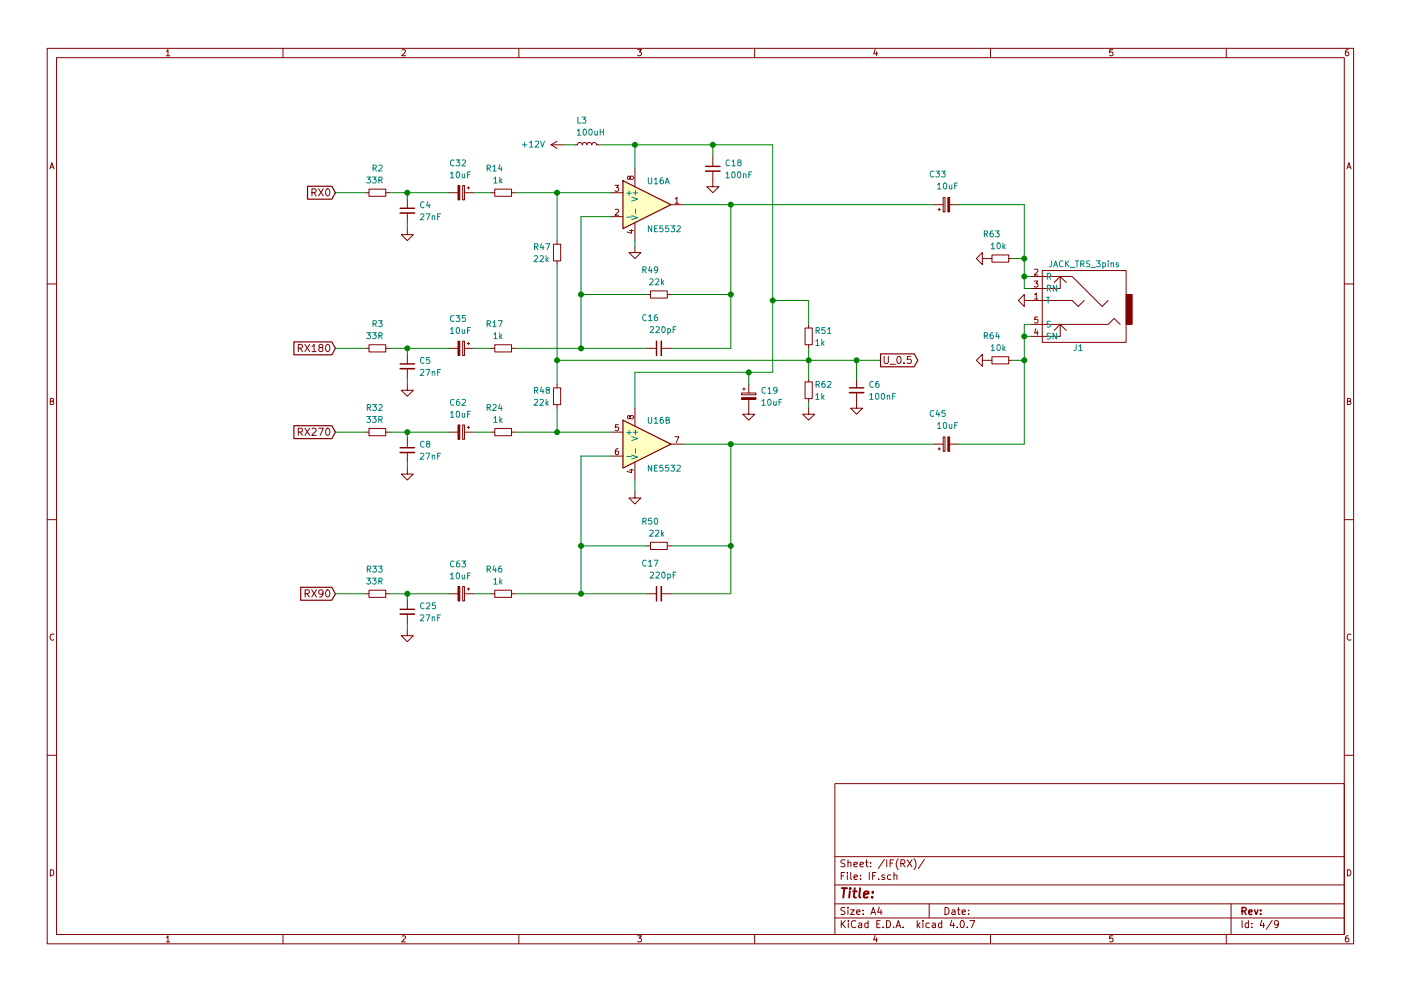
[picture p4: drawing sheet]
EESchema Schematic File Version 2
LIBS:pure-rescue
LIBS:power
LIBS:device
LIBS:transistors
LIBS:conn
LIBS:linear
LIBS:regul
LIBS:74xx
LIBS:cmos4000
LIBS:adc-dac
LIBS:memory
LIBS:xilinx
LIBS:microcontrollers
LIBS:dsp
LIBS:microchip
LIBS:analog_switches
LIBS:motorola
LIBS:texas
LIBS:intel
LIBS:audio
LIBS:interface
LIBS:digital-audio
LIBS:philips
LIBS:display
LIBS:cypress
LIBS:siliconi
LIBS:opto
LIBS:atmel
LIBS:contrib
LIBS:valves
LIBS:LCSDR
LIBS:si5351
LIBS:ft232rl
LIBS:bfg591
LIBS:1_4
LIBS:1_9
LIBS:tq2-12vdc
LIBS:relays
LIBS:pure-cache
EELAYER 25 0
EELAYER END
$Descr A4 11693 8268
encoding utf-8
Sheet 4 9
Title ""
Date ""
Rev ""
Comp ""
Comment1 ""
Comment2 ""
Comment3 ""
Comment4 ""
$EndDescr
$Comp
L NE5532 U16
U 2 1
P 5400 3700
F 0 "U16" H 5400 3900 50  0000 L CNN
F 1 "NE5532" H 5400 3500 50  0000 L CNN
F 2 "Housings_SOIC:SOIC-8_3.9x4.9mm_Pitch1.27mm" H 5400 3700 50  0001 C CNN
F 3 "" H 5400 3700 50  0001 C CNN
	2    5400 3700
	1    0    0    -1  
$EndComp
$Comp
L NE5532 U16
U 1 1
P 5400 1700
F 0 "U16" H 5400 1900 50  0000 L CNN
F 1 "NE5532" H 5400 1500 50  0000 L CNN
F 2 "Housings_SOIC:SOIC-8_3.9x4.9mm_Pitch1.27mm" H 5400 1700 50  0001 C CNN
F 3 "" H 5400 1700 50  0001 C CNN
	1    5400 1700
	1    0    0    -1  
$EndComp
$Comp
L R_Small R49
U 1 1
P 5500 2450
F 0 "R49" V 5700 2450 50  0000 L CNN
F 1 "22k" V 5600 2400 50  0000 L CNN
F 2 "LCSDR:R_0603_HandSoldering" H 5500 2450 50  0001 C CNN
F 3 "" H 5500 2450 50  0001 C CNN
	1    5500 2450
	0    -1   -1   0   
$EndComp
Wire Wire Line
	5600 2450 6100 2450
Wire Wire Line
	6100 1700 6100 2900
Wire Wire Line
	5700 1700 7800 1700
Wire Wire Line
	5100 1800 4850 1800
Wire Wire Line
	4850 1800 4850 2900
Wire Wire Line
	4850 2450 5400 2450
$Comp
L C_Small C16
U 1 1
P 5500 2900
F 0 "C16" V 5750 2900 50  0000 L CNN
F 1 "220pF" V 5650 2750 50  0000 L CNN
F 2 "LCSDR:C_Disc_D7.5mm_W2.5mm_P5.00mm" H 5500 2900 50  0001 C CNN
F 3 "" H 5500 2900 50  0001 C CNN
	1    5500 2900
	0    -1   -1   0   
$EndComp
$Comp
L R_Small R50
U 1 1
P 5500 4550
F 0 "R50" V 5700 4550 50  0000 L CNN
F 1 "22k" V 5600 4500 50  0000 L CNN
F 2 "LCSDR:R_0603_HandSoldering" H 5500 4550 50  0001 C CNN
F 3 "" H 5500 4550 50  0001 C CNN
	1    5500 4550
	0    -1   -1   0   
$EndComp
Wire Wire Line
	6100 2900 5600 2900
Connection ~ 6100 2450
Wire Wire Line
	4300 2900 5400 2900
Connection ~ 4850 2450
Wire Wire Line
	5700 3700 7800 3700
Wire Wire Line
	6100 3700 6100 4950
Wire Wire Line
	6100 4550 5600 4550
Wire Wire Line
	5400 4550 4850 4550
Wire Wire Line
	4850 3800 4850 4950
Wire Wire Line
	4850 3800 5100 3800
$Comp
L C_Small C17
U 1 1
P 5500 4950
F 0 "C17" V 5750 4950 50  0000 L CNN
F 1 "220pF" V 5650 4800 50  0000 L CNN
F 2 "LCSDR:C_Disc_D7.5mm_W2.5mm_P5.00mm" H 5500 4950 50  0001 C CNN
F 3 "" H 5500 4950 50  0001 C CNN
	1    5500 4950
	0    -1   -1   0   
$EndComp
Wire Wire Line
	6100 4950 5600 4950
Connection ~ 6100 4550
Wire Wire Line
	4300 4950 5400 4950
Connection ~ 4850 4550
Wire Wire Line
	4300 3600 5100 3600
$Comp
L R_Small R24
U 1 1
P 4200 3600
F 0 "R24" V 4400 3600 50  0000 L CNN
F 1 "1k" V 4300 3600 50  0000 L CNN
F 2 "LCSDR:R_0603_HandSoldering" H 4200 3600 50  0001 C CNN
F 3 "" H 4200 3600 50  0001 C CNN
	1    4200 3600
	0    -1   -1   0   
$EndComp
$Comp
L R_Small R14
U 1 1
P 4200 1600
F 0 "R14" V 4400 1600 50  0000 L CNN
F 1 "1k" V 4300 1600 50  0000 L CNN
F 2 "LCSDR:R_0603_HandSoldering" H 4200 1600 50  0001 C CNN
F 3 "" H 4200 1600 50  0001 C CNN
	1    4200 1600
	0    -1   -1   0   
$EndComp
Wire Wire Line
	4300 1600 5100 1600
Wire Wire Line
	5300 1400 5300 1200
Wire Wire Line
	5000 1200 6450 1200
Wire Wire Line
	5300 3100 5300 3400
Connection ~ 6100 3700
Connection ~ 6100 1700
$Comp
L CP_Small C33
U 1 1
P 7900 1700
F 0 "C33" V 8150 1700 50  0000 L CNN
F 1 "10uF" V 8050 1600 50  0000 L CNN
F 2 "LCSDR:CP_Radial_D5.0mm_P2.00mm" H 7900 1700 50  0001 C CNN
F 3 "" H 7900 1700 50  0001 C CNN
	1    7900 1700
	0    -1   -1   0   
$EndComp
$Comp
L CP_Small C45
U 1 1
P 7900 3700
F 0 "C45" V 8150 3700 50  0000 L CNN
F 1 "10uF" V 8050 3600 50  0000 L CNN
F 2 "LCSDR:CP_Radial_D5.0mm_P2.00mm" H 7900 3700 50  0001 C CNN
F 3 "" H 7900 3700 50  0001 C CNN
	1    7900 3700
	0    -1   -1   0   
$EndComp
$Comp
L R_Small R51
U 1 1
P 6750 2800
F 0 "R51" H 6800 2850 50  0000 L CNN
F 1 "1k" H 6800 2750 50  0000 L CNN
F 2 "LCSDR:R_1206_0603" H 6750 2800 50  0001 C CNN
F 3 "" H 6750 2800 50  0001 C CNN
	1    6750 2800
	1    0    0    -1  
$EndComp
$Comp
L R_Small R62
U 1 1
P 6750 3250
F 0 "R62" H 6800 3300 50  0000 L CNN
F 1 "1k" H 6800 3200 50  0000 L CNN
F 2 "LCSDR:R_1206_0603" H 6750 3250 50  0001 C CNN
F 3 "" H 6750 3250 50  0001 C CNN
	1    6750 3250
	1    0    0    -1  
$EndComp
Wire Wire Line
	6750 2900 6750 3150
$Comp
L GND #PWR027
U 1 1
P 5300 2050
F 0 "#PWR027" H 5300 1800 50  0001 C CNN
F 1 "GND" H 5300 1900 50  0001 C CNN
F 2 "" H 5300 2050 50  0001 C CNN
F 3 "" H 5300 2050 50  0001 C CNN
	1    5300 2050
	1    0    0    -1  
$EndComp
Wire Wire Line
	5300 2050 5300 2000
$Comp
L GND #PWR028
U 1 1
P 6750 3400
F 0 "#PWR028" H 6750 3150 50  0001 C CNN
F 1 "GND" H 6750 3250 50  0001 C CNN
F 2 "" H 6750 3400 50  0001 C CNN
F 3 "" H 6750 3400 50  0001 C CNN
	1    6750 3400
	1    0    0    -1  
$EndComp
Wire Wire Line
	6750 3350 6750 3400
Wire Wire Line
	6750 2700 6750 2500
Wire Wire Line
	6750 2500 6450 2500
Connection ~ 6450 2500
Wire Wire Line
	4650 3000 7350 3000
Connection ~ 6750 3000
$Comp
L R_Small R47
U 1 1
P 4650 2100
F 0 "R47" H 4450 2150 50  0000 L CNN
F 1 "22k" H 4450 2050 50  0000 L CNN
F 2 "LCSDR:R_0603_HandSoldering" H 4650 2100 50  0001 C CNN
F 3 "" H 4650 2100 50  0001 C CNN
	1    4650 2100
	1    0    0    -1  
$EndComp
Wire Wire Line
	4650 2000 4650 1600
Connection ~ 4650 1600
$Comp
L R_Small R48
U 1 1
P 4650 3300
F 0 "R48" H 4450 3350 50  0000 L CNN
F 1 "22k" H 4450 3250 50  0000 L CNN
F 2 "LCSDR:R_0603_HandSoldering" H 4650 3300 50  0001 C CNN
F 3 "" H 4650 3300 50  0001 C CNN
	1    4650 3300
	1    0    0    -1  
$EndComp
Wire Wire Line
	4650 2200 4650 3200
Connection ~ 4650 3000
Wire Wire Line
	4650 3400 4650 3600
Connection ~ 4650 3600
$Comp
L R_Small R46
U 1 1
P 4200 4950
F 0 "R46" V 4400 4950 50  0000 L CNN
F 1 "1k" V 4300 4950 50  0000 L CNN
F 2 "LCSDR:R_0603_HandSoldering" H 4200 4950 50  0001 C CNN
F 3 "" H 4200 4950 50  0001 C CNN
	1    4200 4950
	0    -1   -1   0   
$EndComp
Connection ~ 4850 4950
$Comp
L R_Small R17
U 1 1
P 4200 2900
F 0 "R17" V 4400 2900 50  0000 L CNN
F 1 "1k" V 4300 2900 50  0000 L CNN
F 2 "LCSDR:R_0603_HandSoldering" H 4200 2900 50  0001 C CNN
F 3 "" H 4200 2900 50  0001 C CNN
	1    4200 2900
	0    -1   -1   0   
$EndComp
Connection ~ 4850 2900
$Comp
L GND #PWR029
U 1 1
P 5300 4100
F 0 "#PWR029" H 5300 3850 50  0001 C CNN
F 1 "GND" H 5300 3950 50  0001 C CNN
F 2 "" H 5300 4100 50  0001 C CNN
F 3 "" H 5300 4100 50  0001 C CNN
	1    5300 4100
	1    0    0    -1  
$EndComp
Wire Wire Line
	5300 4100 5300 4000
Connection ~ 5300 1200
$Comp
L CP_Small C19
U 1 1
P 6250 3300
F 0 "C19" H 6350 3350 50  0000 L CNN
F 1 "10uF" H 6350 3250 50  0000 L CNN
F 2 "LCSDR:CP_Radial_D5.0mm_P2.00mm" H 6250 3300 50  0001 C CNN
F 3 "" H 6250 3300 50  0001 C CNN
	1    6250 3300
	1    0    0    -1  
$EndComp
$Comp
L GND #PWR030
U 1 1
P 6250 3400
F 0 "#PWR030" H 6250 3150 50  0001 C CNN
F 1 "GND" H 6250 3250 50  0001 C CNN
F 2 "" H 6250 3400 50  0001 C CNN
F 3 "" H 6250 3400 50  0001 C CNN
	1    6250 3400
	1    0    0    -1  
$EndComp
Wire Wire Line
	6450 3100 5300 3100
Wire Wire Line
	6450 1200 6450 3100
Wire Wire Line
	6250 3100 6250 3200
Connection ~ 6250 3100
$Comp
L C_Small C18
U 1 1
P 5950 1400
F 0 "C18" H 6050 1450 50  0000 L CNN
F 1 "100nF" H 6050 1350 50  0000 L CNN
F 2 "LCSDR:C_1206_0603" H 5950 1400 50  0001 C CNN
F 3 "" H 5950 1400 50  0001 C CNN
	1    5950 1400
	1    0    0    -1  
$EndComp
$Comp
L GND #PWR031
U 1 1
P 5950 1500
F 0 "#PWR031" H 5950 1250 50  0001 C CNN
F 1 "GND" H 5950 1350 50  0001 C CNN
F 2 "" H 5950 1500 50  0001 C CNN
F 3 "" H 5950 1500 50  0001 C CNN
	1    5950 1500
	1    0    0    -1  
$EndComp
Wire Wire Line
	5950 1300 5950 1200
Connection ~ 5950 1200
$Comp
L L_Small L3
U 1 1
P 4900 1200
F 0 "L3" V 5100 1200 50  0000 L CNN
F 1 "100uH" V 5000 1050 50  0000 L CNN
F 2 "Resistors_THT:R_Axial_DIN0207_L6.3mm_D2.5mm_P15.24mm_Horizontal" H 4900 1200 50  0001 C CNN
F 3 "" H 4900 1200 50  0001 C CNN
	1    4900 1200
	0    -1   -1   0   
$EndComp
Wire Wire Line
	4800 1200 4700 1200
$Comp
L JACK_TRS_3pins J1
U 1 1
P 9000 2500
F 0 "J1" H 9000 2900 50  0000 C CNN
F 1 "JACK_TRS_3pins" H 8950 2200 50  0000 C CNN
F 2 "LCSDR:audio_jack_3_5mm_PJ307" H 9100 2350 50  0001 C CNN
F 3 "" H 9100 2350 50  0000 C CNN
	1    9000 2500
	-1   0    0    1   
$EndComp
Wire Wire Line
	8000 1700 8550 1700
Wire Wire Line
	8550 1700 8550 2400
Wire Wire Line
	8550 2400 8600 2400
Wire Wire Line
	8600 2300 8550 2300
Connection ~ 8550 2300
Wire Wire Line
	8600 2700 8550 2700
Wire Wire Line
	8550 2700 8550 3700
Wire Wire Line
	8550 3700 8000 3700
Wire Wire Line
	8600 2800 8550 2800
Connection ~ 8550 2800
$Comp
L GND #PWR032
U 1 1
P 8600 2500
F 0 "#PWR032" H 8600 2250 50  0001 C CNN
F 1 "GND" H 8600 2350 50  0001 C CNN
F 2 "" H 8600 2500 50  0001 C CNN
F 3 "" H 8600 2500 50  0001 C CNN
	1    8600 2500
	0    1    1    0   
$EndComp
Text GLabel 2800 4950 0    60   Input ~ 0
RX90
Text GLabel 2800 3600 0    60   Input ~ 0
RX270
Wire Wire Line
	3950 3600 4100 3600
Text GLabel 2800 2900 0    60   Input ~ 0
RX180
Wire Wire Line
	3950 1600 4100 1600
$Comp
L R_Small R64
U 1 1
P 8350 3000
F 0 "R64" V 8550 3000 50  0000 L CNN
F 1 "10k" V 8450 2950 50  0000 L CNN
F 2 "LCSDR:R_0603_HandSoldering" H 8350 3000 50  0001 C CNN
F 3 "" H 8350 3000 50  0001 C CNN
	1    8350 3000
	0    -1   -1   0   
$EndComp
$Comp
L GND #PWR033
U 1 1
P 8250 3000
F 0 "#PWR033" H 8250 2750 50  0001 C CNN
F 1 "GND" H 8250 2850 50  0001 C CNN
F 2 "" H 8250 3000 50  0001 C CNN
F 3 "" H 8250 3000 50  0001 C CNN
	1    8250 3000
	0    1    1    0   
$EndComp
Wire Wire Line
	8450 3000 8550 3000
Connection ~ 8550 3000
$Comp
L R_Small R63
U 1 1
P 8350 2150
F 0 "R63" V 8550 2150 50  0000 L CNN
F 1 "10k" V 8450 2100 50  0000 L CNN
F 2 "LCSDR:R_0603_HandSoldering" H 8350 2150 50  0001 C CNN
F 3 "" H 8350 2150 50  0001 C CNN
	1    8350 2150
	0    -1   -1   0   
$EndComp
Wire Wire Line
	8450 2150 8550 2150
Connection ~ 8550 2150
$Comp
L GND #PWR034
U 1 1
P 8250 2150
F 0 "#PWR034" H 8250 1900 50  0001 C CNN
F 1 "GND" H 8250 2000 50  0001 C CNN
F 2 "" H 8250 2150 50  0001 C CNN
F 3 "" H 8250 2150 50  0001 C CNN
	1    8250 2150
	0    1    1    0   
$EndComp
Text GLabel 7350 3000 2    60   Output ~ 0
U_0.5
$Comp
L C_Small C6
U 1 1
P 7150 3250
F 0 "C6" H 7250 3300 50  0000 L CNN
F 1 "100nF" H 7250 3200 50  0000 L CNN
F 2 "LCSDR:C_1206_0603" H 7150 3250 50  0001 C CNN
F 3 "" H 7150 3250 50  0001 C CNN
	1    7150 3250
	1    0    0    -1  
$EndComp
Wire Wire Line
	7150 3150 7150 3000
Connection ~ 7150 3000
$Comp
L GND #PWR035
U 1 1
P 7150 3350
F 0 "#PWR035" H 7150 3100 50  0001 C CNN
F 1 "GND" H 7150 3200 50  0001 C CNN
F 2 "" H 7150 3350 50  0001 C CNN
F 3 "" H 7150 3350 50  0001 C CNN
	1    7150 3350
	1    0    0    -1  
$EndComp
Wire Wire Line
	3250 2900 3750 2900
Wire Wire Line
	3250 4950 3750 4950
Wire Wire Line
	3250 3600 3750 3600
Wire Wire Line
	3250 1600 3750 1600
$Comp
L R_Small R2
U 1 1
P 3150 1600
F 0 "R2" V 3350 1550 50  0000 L CNN
F 1 "33R" V 3250 1550 50  0000 L CNN
F 2 "LCSDR:R_1206_0603" H 3150 1600 50  0001 C CNN
F 3 "" H 3150 1600 50  0001 C CNN
	1    3150 1600
	0    -1   -1   0   
$EndComp
Wire Wire Line
	2800 1600 3050 1600
$Comp
L R_Small R3
U 1 1
P 3150 2900
F 0 "R3" V 3350 2850 50  0000 L CNN
F 1 "33R" V 3250 2850 50  0000 L CNN
F 2 "LCSDR:R_1206_0603" H 3150 2900 50  0001 C CNN
F 3 "" H 3150 2900 50  0001 C CNN
	1    3150 2900
	0    -1   -1   0   
$EndComp
Wire Wire Line
	3050 2900 2800 2900
$Comp
L R_Small R33
U 1 1
P 3150 4950
F 0 "R33" V 3350 4900 50  0000 L CNN
F 1 "33R" V 3250 4900 50  0000 L CNN
F 2 "LCSDR:R_1206_0603" H 3150 4950 50  0001 C CNN
F 3 "" H 3150 4950 50  0001 C CNN
	1    3150 4950
	0    -1   -1   0   
$EndComp
Wire Wire Line
	2800 4950 3050 4950
$Comp
L R_Small R32
U 1 1
P 3150 3600
F 0 "R32" V 3350 3550 50  0000 L CNN
F 1 "33R" V 3250 3550 50  0000 L CNN
F 2 "LCSDR:R_1206_0603" H 3150 3600 50  0001 C CNN
F 3 "" H 3150 3600 50  0001 C CNN
	1    3150 3600
	0    -1   -1   0   
$EndComp
Wire Wire Line
	3050 3600 2800 3600
$Comp
L C_Small C4
U 1 1
P 3400 1750
F 0 "C4" H 3500 1800 50  0000 L CNN
F 1 "27nF" H 3500 1700 50  0000 L CNN
F 2 "LCSDR:C_1206_0603" H 3400 1750 50  0001 C CNN
F 3 "" H 3400 1750 50  0001 C CNN
	1    3400 1750
	1    0    0    -1  
$EndComp
$Comp
L C_Small C5
U 1 1
P 3400 3050
F 0 "C5" H 3500 3100 50  0000 L CNN
F 1 "27nF" H 3500 3000 50  0000 L CNN
F 2 "LCSDR:C_1206_0603" H 3400 3050 50  0001 C CNN
F 3 "" H 3400 3050 50  0001 C CNN
	1    3400 3050
	1    0    0    -1  
$EndComp
Wire Wire Line
	3400 1650 3400 1600
Connection ~ 3400 1600
$Comp
L GND #PWR036
U 1 1
P 3400 1900
F 0 "#PWR036" H 3400 1650 50  0001 C CNN
F 1 "GND" H 3400 1750 50  0001 C CNN
F 2 "" H 3400 1900 50  0000 C CNN
F 3 "" H 3400 1900 50  0000 C CNN
	1    3400 1900
	1    0    0    -1  
$EndComp
Wire Wire Line
	3400 1900 3400 1850
$Comp
L GND #PWR037
U 1 1
P 3400 3200
F 0 "#PWR037" H 3400 2950 50  0001 C CNN
F 1 "GND" H 3400 3050 50  0001 C CNN
F 2 "" H 3400 3200 50  0000 C CNN
F 3 "" H 3400 3200 50  0000 C CNN
	1    3400 3200
	1    0    0    -1  
$EndComp
Wire Wire Line
	3400 3200 3400 3150
$Comp
L C_Small C25
U 1 1
P 3400 5100
F 0 "C25" H 3500 5150 50  0000 L CNN
F 1 "27nF" H 3500 5050 50  0000 L CNN
F 2 "LCSDR:C_1206_0603" H 3400 5100 50  0001 C CNN
F 3 "" H 3400 5100 50  0001 C CNN
	1    3400 5100
	1    0    0    -1  
$EndComp
$Comp
L C_Small C8
U 1 1
P 3400 3750
F 0 "C8" H 3500 3800 50  0000 L CNN
F 1 "27nF" H 3500 3700 50  0000 L CNN
F 2 "LCSDR:C_1206_0603" H 3400 3750 50  0001 C CNN
F 3 "" H 3400 3750 50  0001 C CNN
	1    3400 3750
	1    0    0    -1  
$EndComp
$Comp
L GND #PWR038
U 1 1
P 3400 5250
F 0 "#PWR038" H 3400 5000 50  0001 C CNN
F 1 "GND" H 3400 5100 50  0001 C CNN
F 2 "" H 3400 5250 50  0000 C CNN
F 3 "" H 3400 5250 50  0000 C CNN
	1    3400 5250
	1    0    0    -1  
$EndComp
Wire Wire Line
	3400 5250 3400 5200
Wire Wire Line
	3400 3650 3400 3600
Connection ~ 3400 3600
$Comp
L GND #PWR039
U 1 1
P 3400 3900
F 0 "#PWR039" H 3400 3650 50  0001 C CNN
F 1 "GND" H 3400 3750 50  0001 C CNN
F 2 "" H 3400 3900 50  0000 C CNN
F 3 "" H 3400 3900 50  0000 C CNN
	1    3400 3900
	1    0    0    -1  
$EndComp
Wire Wire Line
	3400 3900 3400 3850
$Comp
L CP_Small C35
U 1 1
P 3850 2900
F 0 "C35" V 3600 2800 50  0000 L CNN
F 1 "10uF" V 3700 2800 50  0000 L CNN
F 2 "Capacitors_THT:CP_Radial_D5.0mm_P2.00mm" H 3850 2900 50  0001 C CNN
F 3 "" H 3850 2900 50  0001 C CNN
	1    3850 2900
	0    1    1    0   
$EndComp
$Comp
L CP_Small C63
U 1 1
P 3850 4950
F 0 "C63" V 3600 4850 50  0000 L CNN
F 1 "10uF" V 3700 4850 50  0000 L CNN
F 2 "Capacitors_THT:CP_Radial_D5.0mm_P2.00mm" H 3850 4950 50  0001 C CNN
F 3 "" H 3850 4950 50  0001 C CNN
	1    3850 4950
	0    1    1    0   
$EndComp
$Comp
L CP_Small C62
U 1 1
P 3850 3600
F 0 "C62" V 3600 3500 50  0000 L CNN
F 1 "10uF" V 3700 3500 50  0000 L CNN
F 2 "Capacitors_THT:CP_Radial_D5.0mm_P2.00mm" H 3850 3600 50  0001 C CNN
F 3 "" H 3850 3600 50  0001 C CNN
	1    3850 3600
	0    1    1    0   
$EndComp
Wire Wire Line
	3950 4950 4100 4950
$Comp
L CP_Small C32
U 1 1
P 3850 1600
F 0 "C32" V 3600 1500 50  0000 L CNN
F 1 "10uF" V 3700 1500 50  0000 L CNN
F 2 "Capacitors_THT:CP_Radial_D5.0mm_P2.00mm" H 3850 1600 50  0001 C CNN
F 3 "" H 3850 1600 50  0001 C CNN
	1    3850 1600
	0    1    1    0   
$EndComp
Text GLabel 2800 1600 0    60   Input ~ 0
RX0
$Comp
L +12V #PWR040
U 1 1
P 4700 1200
F 0 "#PWR040" H 4700 1050 50  0001 C CNN
F 1 "+12V" V 4700 1450 50  0000 C CNN
F 2 "" H 4700 1200 50  0001 C CNN
F 3 "" H 4700 1200 50  0001 C CNN
	1    4700 1200
	0    -1   -1   0   
$EndComp
Wire Wire Line
	4100 2900 3950 2900
Wire Wire Line
	3400 2950 3400 2900
Connection ~ 3400 2900
Wire Wire Line
	3400 5000 3400 4950
Connection ~ 3400 4950
$EndSCHEMATC
